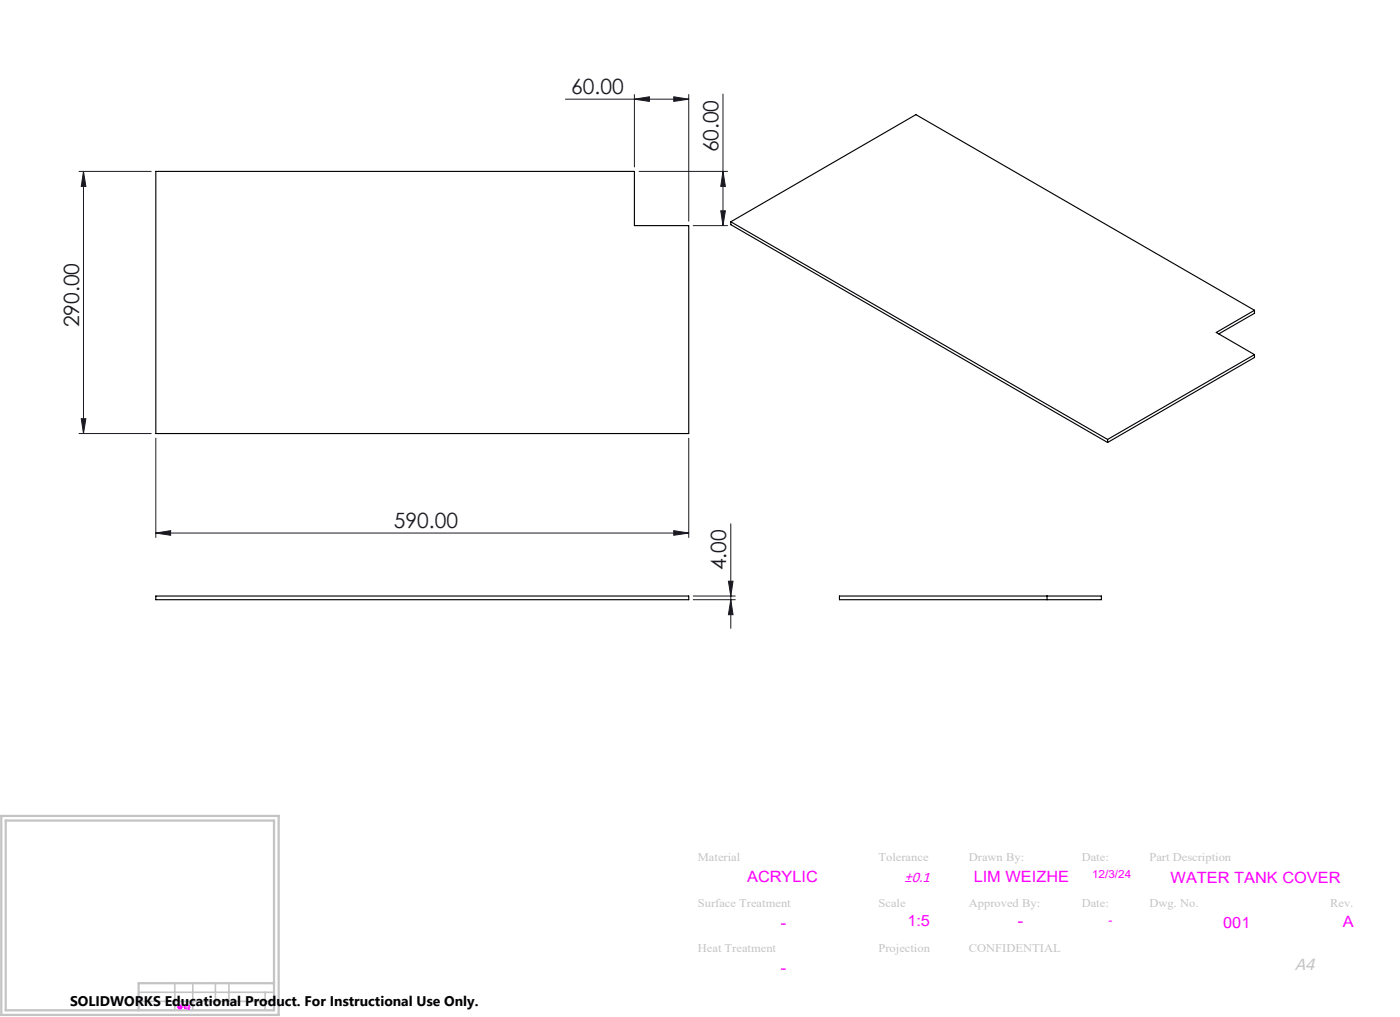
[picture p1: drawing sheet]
<svg xmlns="http://www.w3.org/2000/svg" width="310mm" height="225mm" viewBox="0 0 310 225" stroke-linecap="round" stroke-linejoin="round" font-family="sans-serif">
<path d="M34.5 37.9h106v12h12v46h-118zM161.8 49.1v.6l83.5 48.2M161.8 49.1l83.5 48.1M161.8 49.1l41-23.7 75 43.2M277.8 78.5l-32.5 18.7M277.8 68.6v.7l-7.9 4.6M277.8 78.5v.6l-32.5 18.8M277.8 68.6l-8.5 5 8.5 4.9M245.3 97.2v.7M34.5 131.9h118v.8h-118zM185.9 131.9h58v.8h-58zM231.8 131.9v.8" fill="none" stroke="#000" stroke-width=".25"/>
<g fill="none" stroke="#f0f" stroke-width=".22">
<path d="M40.9 222.6l1-.2v.9l-1-.2z"/>
<circle cx="39.8" cy="222.8" r=".25"/>
<circle cx="39.8" cy="222.8" r=".45"/>
</g>
<g fill="none" stroke="#191924" stroke-width=".22">
<path d="M17.5 37.9h16M18.5 37.9v58M18.5 37.9l.5 3.3h-1zM125.2 21.9h27.3M140.5 21.9l3.3-.5v1zM140.5 20.9v16M141.5 37.9h19.6M149.2 21.4l3.3 .5-3.3 .5zM152.5 20.9v28M160.1 20.8v29.1M160.1 37.9l.5 3.3h-1zM153.5 49.9h7.6"/>
<path d="M159.6 46.6h1l-.5 3.3zM17.5 95.9h16M18 92.6h1l-.5 3.3zM34.5 96.9v22M152.5 96.9v22M34.5 117.9l3.3-.5v1zM34.5 117.9h118M149.2 117.4l3.3 .5-3.3 .5zM161.8 115.9v23.1M153.5 131.9h9.3M153.5 132.7h9.3M161.3 128.6h1l-.5 3.3z"/>
<path d="M161.8 132.7l.5 3.3h-1z"/>
</g>
<path d="M30.7 219.5h30M38.7 217.5v6M42.7 217.5v6M47.7 217.5v4M50.7 217.5v4M58.7 219.5v4M30.7 221.5h30" fill="none" stroke="#c4c4c4" stroke-width=".35"/>
<path d="M.3 180.5h61.4v44h-61.4zM1.3 181.5h59.4v42h-59.4zM60.7 217.5h-30v6" fill="none" stroke="#c4c4c4" stroke-width=".5"/>
<path d="M39.9 222.3v1.1M40.4 222.8h-1.1M40.7 222.8h1.4" fill="none" stroke="#f0f" stroke-width=".22" stroke-dasharray="6.3 1.3 1.3 1.3"/>
<g fill="#191924">
<path d="M34.5 117.9l3.3-.5v1zM149.2 117.4l3.3 .5-3.3 .5zM140.5 21.9l3.3-.5v1zM149.2 21.4l3.3 .5-3.3 .5z"/>
<path d="M161.3 128.6h1l-.5 3.3zM161.8 132.7l.5 3.3h-1zM18.5 37.9l.5 3.3h-1zM18 92.6h1l-.5 3.3zM160.1 37.9l.5 3.3h-1zM159.6 46.6h1l-.5 3.3z"/>
</g>
<g font-size="4.7" fill="#191924">
<text x="126.5" y="20.9">60.00</text>
<text x="159.1" y="33.7" transform="rotate(-90 159.1 33.7)">60.00</text>
<text x="17.5" y="72.4" transform="rotate(-90 17.5 72.4)">290.00</text>
<text x="87.2" y="116.9">590.00</text>
<text x="160.8" y="126.2" transform="rotate(-90 160.8 126.2)">4.00</text>
</g>
<text font-size="4.1" fill="#c4c4c4" x="286.7" y="214.6">A4</text>
<g font-size="3.4" fill="#f0f">
<text x="165.4" y="195.1">ACRYLIC</text>
<text x="215.6" y="195">LIM WEIZHE</text>
<text x="259.2" y="195.3">WATER TANK COVER</text>
<text x="172.9" y="205.3">-</text>
<text x="200.9" y="204.9">1:5</text>
<text x="225.4" y="205">-</text>
<text x="270.9" y="205.3">001</text>
<text x="297.4" y="205">A</text>
<text x="172.9" y="215.4">-</text>
</g>
<text font-size="3.3" fill="#f0f" x="200.3" y="195.2">±0.1</text>
<text font-size="3.1" x="15.5" y="222.5">SOLIDWORKS Educational Product. For Instructional Use Only.</text>
<g font-size="2.6" fill="#c4c4c4">
<text x="154.5" y="190.6">Material</text>
<text x="194.5" y="190.6">Tolerance</text>
<text x="214.5" y="190.6">Drawn By:</text>
<text x="239.5" y="190.6">Date:</text>
<text x="254.5" y="190.6">Part Description</text>
<text x="154.5" y="200.6">Surface Treatment</text>
<text x="194.5" y="200.6">Scale</text>
<text x="214.5" y="200.6">Approved By:</text>
<text x="239.5" y="200.6">Date:</text>
<text x="254.5" y="200.6">Dwg. No.</text>
<text x="294.5" y="200.6">Rev.</text>
<text x="154.5" y="210.6">Heat Treatment</text>
<text x="194.5" y="210.6">Projection</text>
<text x="214.5" y="210.6">CONFIDENTIAL</text>
</g>
<g font-size="2.5" fill="#f0f">
<text x="241.8" y="194.4">12/3/24</text>
<text x="245.5" y="204.5">-</text>
</g>
</svg>
